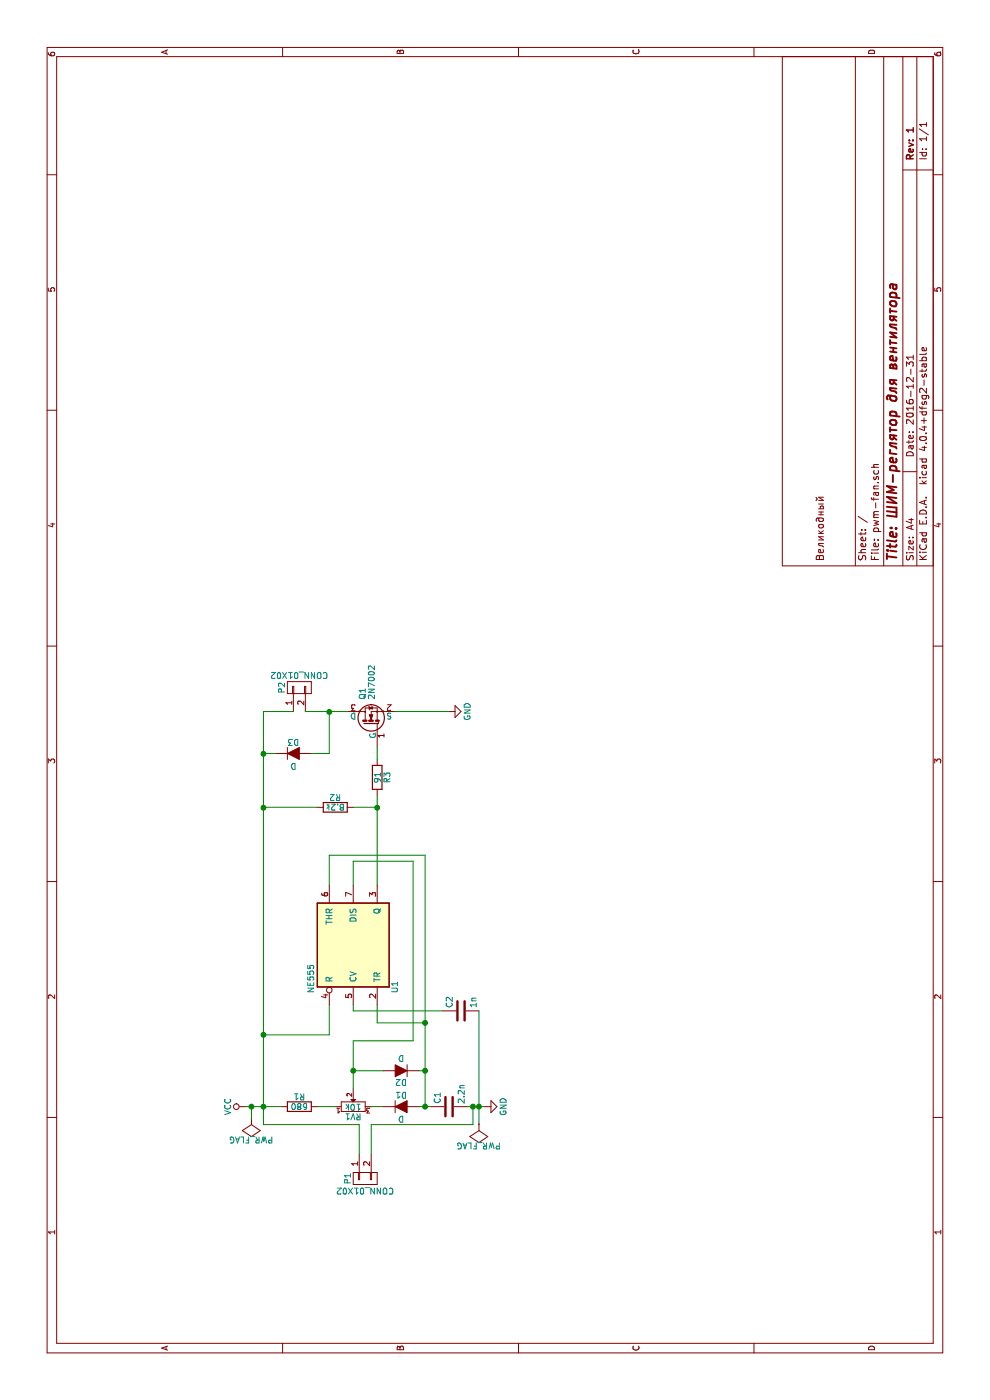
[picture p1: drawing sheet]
EESchema Schematic File Version 2
LIBS:power
LIBS:device
LIBS:transistors
LIBS:conn
LIBS:linear
LIBS:regul
LIBS:74xx
LIBS:cmos4000
LIBS:adc-dac
LIBS:memory
LIBS:xilinx
LIBS:microcontrollers
LIBS:dsp
LIBS:microchip
LIBS:analog_switches
LIBS:motorola
LIBS:texas
LIBS:intel
LIBS:audio
LIBS:interface
LIBS:digital-audio
LIBS:philips
LIBS:display
LIBS:cypress
LIBS:siliconi
LIBS:opto
LIBS:atmel
LIBS:contrib
LIBS:valves
LIBS:pwm-fan-cache
EELAYER 25 0
EELAYER END
$Descr A4 11693 8268
encoding utf-8
Sheet 1 1
Title "ШИМ-реглятор для вентилятора"
Date "2016-12-31"
Rev "1"
Comp ""
Comment1 ""
Comment2 "Великодный"
Comment3 ""
Comment4 ""
$EndDescr
$Comp
L VCC #PWR01
U 1 1
P 2450 2050
F 0 "#PWR01" H 2450 1900 50  0001 C CNN
F 1 "VCC" H 2450 2200 50  0000 C CNN
F 2 "" H 2450 2050 50  0000 C CNN
F 3 "" H 2450 2050 50  0000 C CNN
	1    2450 2050
	1    0    0    -1  
$EndComp
$Comp
L GND #PWR02
U 1 1
P 2450 4050
F 0 "#PWR02" H 2450 3800 50  0001 C CNN
F 1 "GND" H 2450 3900 50  0000 C CNN
F 2 "" H 2450 4050 50  0000 C CNN
F 3 "" H 2450 4050 50  0000 C CNN
	1    2450 4050
	1    0    0    -1  
$EndComp
$Comp
L NE555 U1
U 1 1
P 3800 2950
F 0 "U1" H 3400 3300 50  0000 L CNN
F 1 "NE555" H 3400 2600 50  0000 L CNN
F 2 "Housings_SOIC:SOIC-8_3.9x4.9mm_Pitch1.27mm" H 3800 2950 50  0001 C CNN
F 3 "" H 3800 2950 50  0000 C CNN
	1    3800 2950
	1    0    0    1   
$EndComp
$Comp
L 2N7002 Q1
U 1 1
P 5650 3100
F 0 "Q1" H 5850 3175 50  0000 L CNN
F 1 "2N7002" H 5850 3100 50  0000 L CNN
F 2 "TO_SOT_Packages_SMD:SOT-23_Handsoldering" H 5850 3025 50  0001 L CIN
F 3 "" H 5650 3100 50  0000 L CNN
	1    5650 3100
	1    0    0    -1  
$EndComp
$Comp
L CONN_01X02 P2
U 1 1
P 5950 2500
F 0 "P2" H 5950 2650 50  0000 C CNN
F 1 "CONN_01X02" V 6050 2500 50  0000 C CNN
F 2 "Pin_Headers:Pin_Header_Straight_1x02" H 5950 2500 50  0001 C CNN
F 3 "" H 5950 2500 50  0000 C CNN
	1    5950 2500
	1    0    0    -1  
$EndComp
$Comp
L D D3
U 1 1
P 5400 2450
F 0 "D3" H 5400 2550 50  0000 C CNN
F 1 "D" H 5400 2350 50  0000 C CNN
F 2 "SMD_Packages:SMD-4032" H 5400 2450 50  0001 C CNN
F 3 "" H 5400 2450 50  0000 C CNN
	1    5400 2450
	0    1    1    0   
$EndComp
$Comp
L R R2
U 1 1
P 4950 2800
F 0 "R2" V 5030 2800 50  0000 C CNN
F 1 "8.2k" V 4950 2800 50  0000 C CNN
F 2 "Resistors_SMD:R_1206_HandSoldering" V 4880 2800 50  0001 C CNN
F 3 "" H 4950 2800 50  0000 C CNN
	1    4950 2800
	1    0    0    -1  
$EndComp
$Comp
L R R3
U 1 1
P 5200 3150
F 0 "R3" V 5280 3150 50  0000 C CNN
F 1 "91" V 5200 3150 50  0000 C CNN
F 2 "Resistors_SMD:R_1206_HandSoldering" V 5130 3150 50  0001 C CNN
F 3 "" H 5200 3150 50  0000 C CNN
	1    5200 3150
	0    1    1    0   
$EndComp
$Comp
L R R1
U 1 1
P 2450 2500
F 0 "R1" V 2530 2500 50  0000 C CNN
F 1 "680" V 2450 2500 50  0000 C CNN
F 2 "Resistors_SMD:R_1206_HandSoldering" V 2380 2500 50  0001 C CNN
F 3 "" H 2450 2500 50  0000 C CNN
	1    2450 2500
	1    0    0    -1  
$EndComp
$Comp
L POT RV1
U 1 1
P 2450 2950
F 0 "RV1" H 2450 2870 50  0000 C CNN
F 1 "10k" H 2450 2950 50  0000 C CNN
F 2 "Potentiometers:Potentiometer_WirePads_largePads" H 2450 2950 50  0001 C CNN
F 3 "" H 2450 2950 50  0000 C CNN
	1    2450 2950
	0    1    1    0   
$EndComp
$Comp
L C C2
U 1 1
P 3250 3850
F 0 "C2" H 3275 3950 50  0000 L CNN
F 1 "1n" H 3275 3750 50  0000 L CNN
F 2 "Capacitors_SMD:C_1206_HandSoldering" H 3288 3700 50  0001 C CNN
F 3 "" H 3250 3850 50  0000 C CNN
	1    3250 3850
	1    0    0    -1  
$EndComp
Wire Wire Line
	3300 2750 3050 2750
Wire Wire Line
	3050 2750 3050 2200
Wire Wire Line
	2300 2200 5750 2200
Wire Wire Line
	2450 2050 2450 2350
Connection ~ 2450 2200
Wire Wire Line
	2450 2650 2450 2800
$Comp
L D D1
U 1 1
P 2450 3350
F 0 "D1" H 2450 3450 50  0000 C CNN
F 1 "D" H 2450 3250 50  0000 C CNN
F 2 "SMD_Packages:SMD-4032" H 2450 3350 50  0001 C CNN
F 3 "" H 2450 3350 50  0000 C CNN
	1    2450 3350
	0    1    1    0   
$EndComp
$Comp
L D D2
U 1 1
P 2750 3350
F 0 "D2" H 2750 3450 50  0000 C CNN
F 1 "D" H 2750 3250 50  0000 C CNN
F 2 "SMD_Packages:SMD-4032" H 2750 3350 50  0001 C CNN
F 3 "" H 2750 3350 50  0000 C CNN
	1    2750 3350
	0    -1   -1   0   
$EndComp
Wire Wire Line
	2450 3100 2450 3200
$Comp
L C C1
U 1 1
P 2450 3750
F 0 "C1" H 2475 3850 50  0000 L CNN
F 1 "2.2n" H 2475 3650 50  0000 L CNN
F 2 "Capacitors_SMD:C_1206_HandSoldering" H 2488 3600 50  0001 C CNN
F 3 "" H 2450 3750 50  0000 C CNN
	1    2450 3750
	1    0    0    -1  
$EndComp
Wire Wire Line
	2450 3500 2450 3600
Wire Wire Line
	2450 3900 2450 4050
Wire Wire Line
	2600 2950 3000 2950
Wire Wire Line
	2750 2950 2750 3200
Wire Wire Line
	2450 3550 4550 3550
Wire Wire Line
	2750 3550 2750 3500
Connection ~ 2450 3550
Wire Wire Line
	3150 3550 3150 3150
Wire Wire Line
	3150 3150 3300 3150
Connection ~ 2750 3550
Wire Wire Line
	4300 2750 4550 2750
Wire Wire Line
	4550 2750 4550 3550
Connection ~ 3150 3550
Wire Wire Line
	4300 2950 4500 2950
Wire Wire Line
	4500 2950 4500 3450
Wire Wire Line
	4500 3450 3000 3450
Wire Wire Line
	3000 3450 3000 2950
Connection ~ 2750 2950
Wire Wire Line
	3300 2950 3250 2950
Wire Wire Line
	3250 2950 3250 3700
Wire Wire Line
	2300 4000 3250 4000
Connection ~ 2450 4000
Wire Wire Line
	4300 3150 5050 3150
Wire Wire Line
	4950 2950 4950 3150
Connection ~ 4950 3150
Wire Wire Line
	5350 3150 5450 3150
Wire Wire Line
	4950 2200 4950 2650
Connection ~ 3050 2200
Wire Wire Line
	5750 2550 5750 2900
Wire Wire Line
	5750 2200 5750 2450
Connection ~ 4950 2200
Wire Wire Line
	5400 2200 5400 2300
Connection ~ 5400 2200
Wire Wire Line
	5400 2600 5400 2750
Wire Wire Line
	5400 2750 5750 2750
Connection ~ 5750 2750
Wire Wire Line
	5750 3300 5750 3750
$Comp
L GND #PWR03
U 1 1
P 5750 3750
F 0 "#PWR03" H 5750 3500 50  0001 C CNN
F 1 "GND" H 5750 3600 50  0000 C CNN
F 2 "" H 5750 3750 50  0000 C CNN
F 3 "" H 5750 3750 50  0000 C CNN
	1    5750 3750
	1    0    0    -1  
$EndComp
$Comp
L PWR_FLAG #FLG04
U 1 1
P 2350 2100
F 0 "#FLG04" H 2350 2195 50  0001 C CNN
F 1 "PWR_FLAG" H 2350 2280 50  0000 C CNN
F 2 "" H 2350 2100 50  0000 C CNN
F 3 "" H 2350 2100 50  0000 C CNN
	1    2350 2100
	0    -1   -1   0   
$EndComp
Wire Wire Line
	2350 2100 2450 2100
Connection ~ 2450 2100
$Comp
L PWR_FLAG #FLG05
U 1 1
P 2300 4000
F 0 "#FLG05" H 2300 4095 50  0001 C CNN
F 1 "PWR_FLAG" H 2300 4180 50  0000 C CNN
F 2 "" H 2300 4000 50  0000 C CNN
F 3 "" H 2300 4000 50  0000 C CNN
	1    2300 4000
	0    -1   -1   0   
$EndComp
$Comp
L CONN_01X02 P1
U 1 1
P 1850 3050
F 0 "P1" H 1850 3200 50  0000 C CNN
F 1 "CONN_01X02" V 1950 3050 50  0000 C CNN
F 2 "Pin_Headers:Pin_Header_Straight_1x02" H 1850 3050 50  0001 C CNN
F 3 "" H 1850 3050 50  0000 C CNN
	1    1850 3050
	-1   0    0    -1  
$EndComp
Wire Wire Line
	2050 3000 2300 3000
Wire Wire Line
	2300 3000 2300 2200
Wire Wire Line
	2050 3100 2300 3100
Wire Wire Line
	2300 3100 2300 3950
Wire Wire Line
	2300 3950 2450 3950
Connection ~ 2450 3950
$EndSCHEMATC
